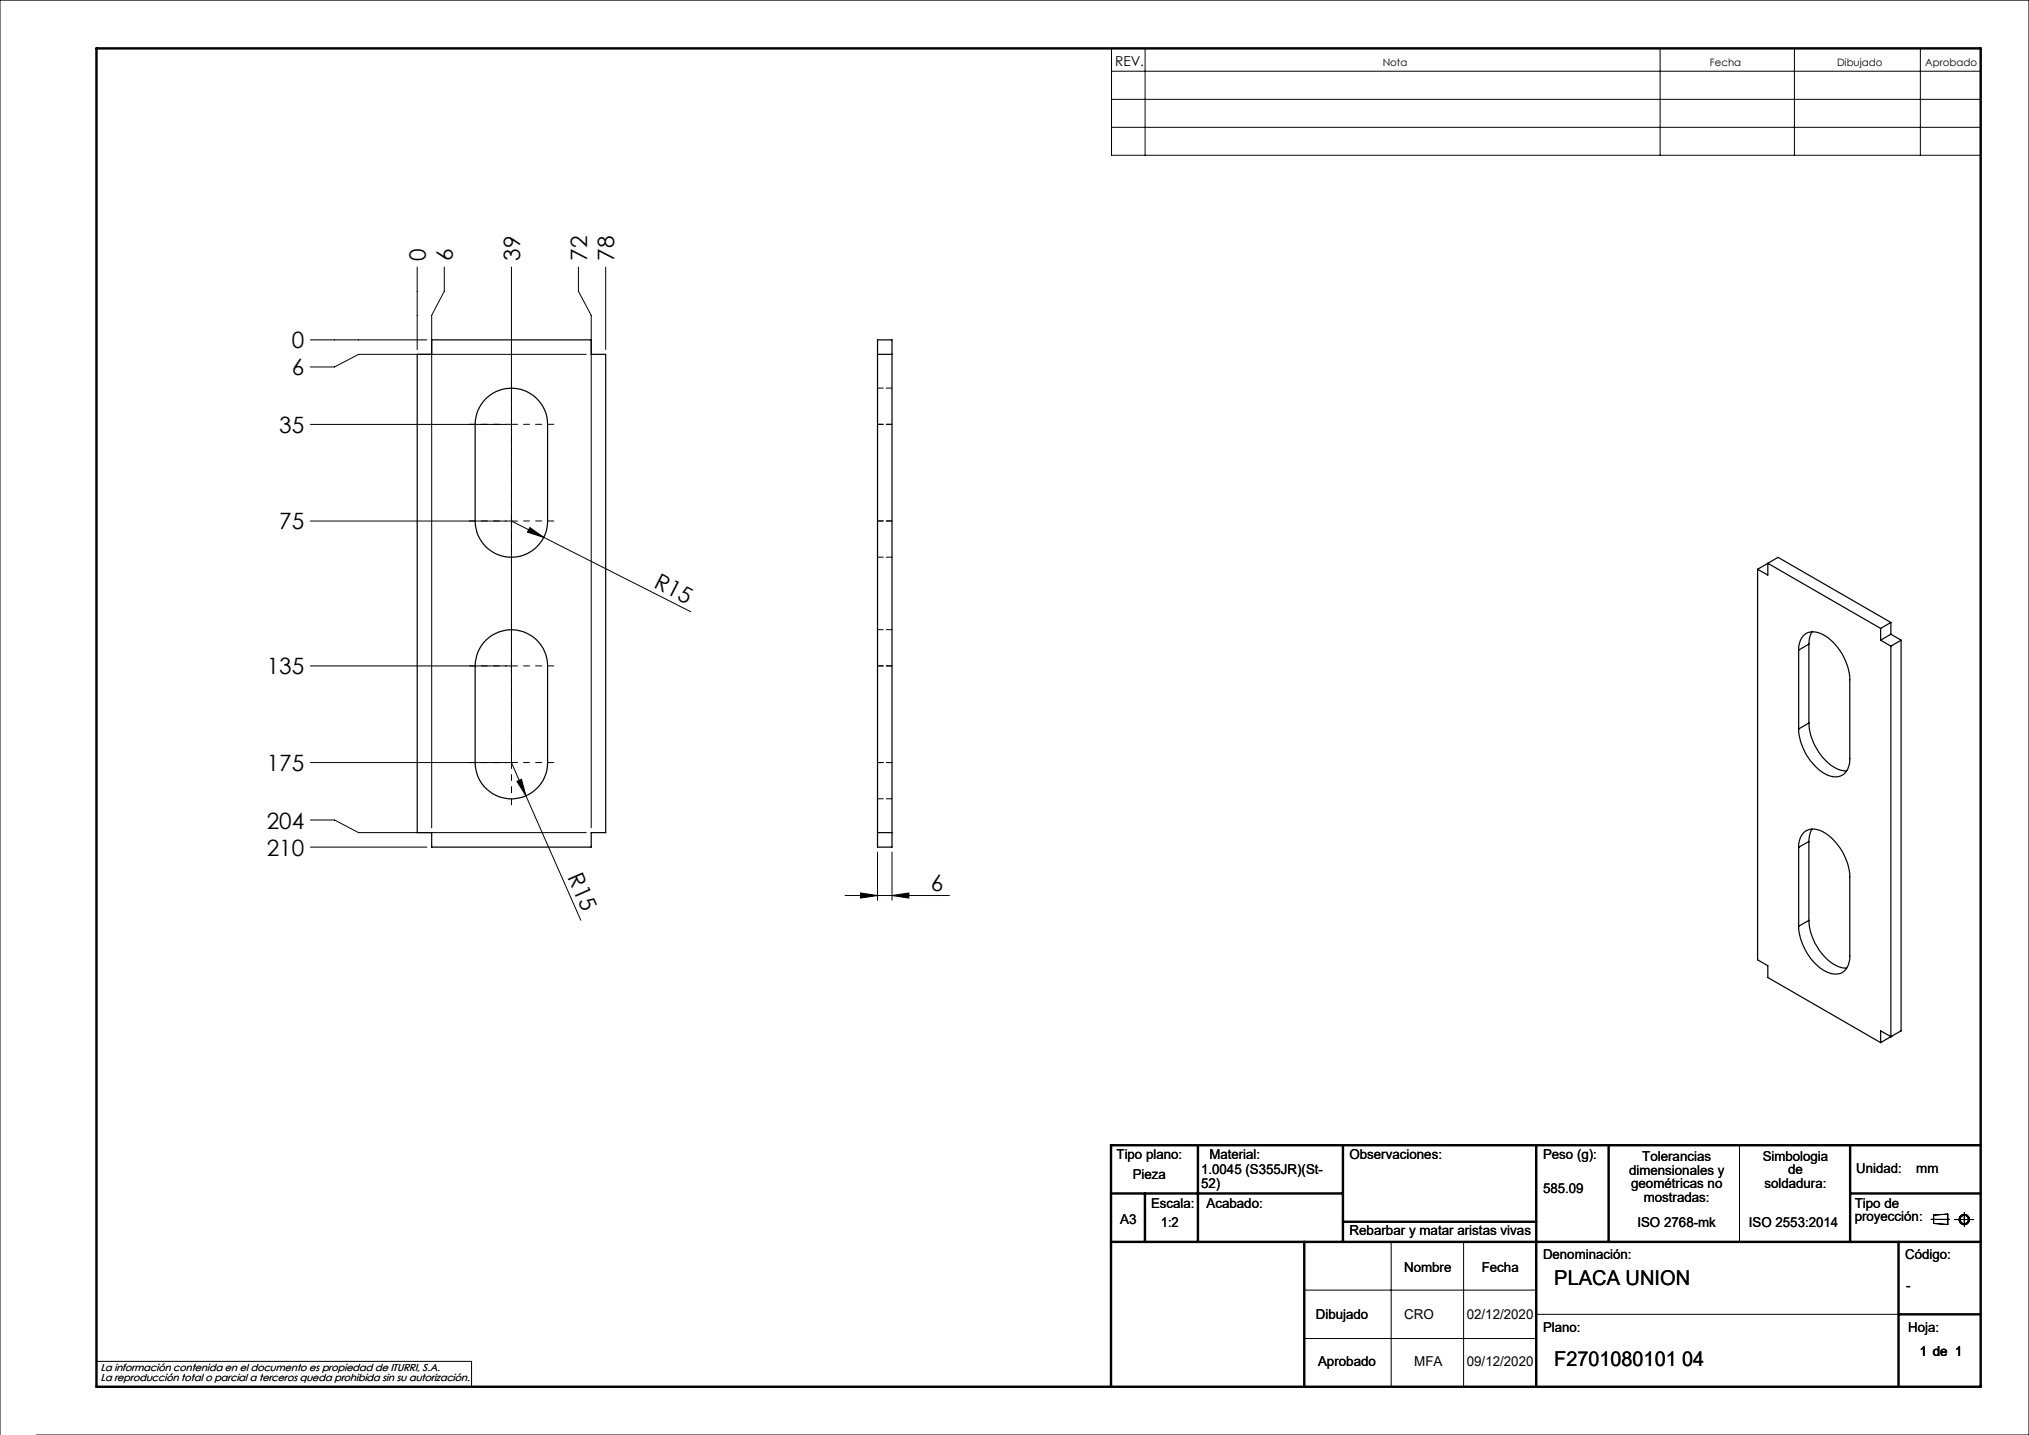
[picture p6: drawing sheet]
<svg xmlns="http://www.w3.org/2000/svg" width="420mm" height="297mm" viewBox="0 0 420 297" stroke-linecap="round" stroke-linejoin="round" font-family="sans-serif">
<g fill="none" stroke="#000" stroke-width=".21">
<path d="M230.1 10h179.9v22.1h-179.9zM230.1 14.7h179.9M237 10v22.1M343.6 10v22.1M371.4 10v22.1M397.5 10v22.1M230.1 20.6h179.9M230.1 26.3h179.9M86.4 55.3v17.1M92 55.3v5l-2.6 5v106M105.9 55.3v101.5M119.7 55.3v5l2.7 5v106"/>
<path d="M125.4 55.3v17.1M64.2 70.3h24.2M121.4 73.3h-47.2l-4.9 2.6h-5.1M64.2 87.8h40.6M105.9 107.8l37.1 18.8M107.1 107.8h-42.9M109.7 109.2l2.9 2-3.4-1.1zM107.1 137.8h-42.9M64.2 157.8h40.6M105.9 157.8l3 6.9M64.2 169.7h5.1l4.9 2.6h47.2M64.2 175.3h24.2"/>
<path d="M107 161.7l1-.4 .9 3.4zM108.9 164.7l11.3 25.8M181.6 176.4v9.9M184.6 176.4v9.9M174.9 185.3h21.6M178.1 184.8l3.5 .5-3.5 .6zM184.6 185.3l3.5-.5v1.1zM360.1 237v20M288 257v30M303 257v30M399.7 252.4h3.8M400.3 251.5l2.9-.2v2.1l-2.9-.2z"/>
<path d="M404.6 252.4h4M406.6 251v2.8M270 267h48M270 277h48M318 272h75M0 297v-297h420v297h-412.5M20 281.8h77.6v5.2"/>
<circle cx="406.6" cy="252.4" r=".86"/>
<circle cx="406.6" cy="252.4" r="1.07"/>
</g>
<g fill="none" stroke="#000" stroke-width=".5">
<path d="M20 10h390v277h-390zM248 237v20M278 237v20M318 237v50M333 237v20M383 237v20M410 237h-180v50M230 257h180M230 247h48M237 247v10M270 257v30M278 252.9h40"/>
<path d="M383 247h27M393 257v30M393 272h17"/>
</g>
<g fill="none" stroke="#000" stroke-width=".21" stroke-dasharray="15.2 1.3 1.3 1.3" stroke-dashoffset="14">
<path d="M103.4 87.8h-6.3M105.9 85.3v-6.2M105.9 90.3v6.3M108.4 87.8h6.2M103.4 107.8h-6.3M105.9 105.3v-6.2M105.9 110.3v6.3M108.4 107.8h6.2M103.4 137.8h-6.3M105.9 135.3v-6.2M108.4 137.8h6.2M103.4 157.8h-6.3"/>
<path d="M105.9 140.3v6.3M105.9 155.3v-6.2M108.4 157.8h6.2M105.9 160.3v6.3"/>
</g>
<path d="M105.9 87.8v-1.2M105.9 87.8h-1.3M105.9 87.8v1.3M105.9 87.8h1.2M105.9 157.8v1.3M105.9 157.8h1.2M105.9 157.8v-1.2M105.9 157.8h-1.3" fill="none" stroke="#000" stroke-width=".21" stroke-dasharray="15.2 1.3 1.3 1.3"/>
<g fill="#000">
<path d="M109.7 109.2l2.9 2-3.4-1.1zM107 161.7l1-.4 .9 3.4z"/>
<path d="M178.1 184.8l3.5 .5-3.5 .6zM184.6 185.3l3.5-.5v1.1z"/>
</g>
<g fill="none" stroke="#000" stroke-width=".25">
<path d="M89.4 70.3h33v3h3v99h-3v3h-33v-3h-3v-99h3zM181.6 70.3h3v105h-3zM181.6 73.3h3M100.7 82.4a7.5 7.5 0 0 1 8.1-1.5 7.5 7.5 0 0 1 4.5 6.9v20a7.5 7.5 0 0 1-7.4 7.5 7.5 7.5 0 0 1-7.5-7.5v-20a7.4 7.4 0 0 1 2.3-5.4zM363.8 117.8v80.8l2.1 1.3v2.4l23.4 13.5M363.8 117.8l2.1 1.2v-2.4l23.4 13.5M363.8 117.8l4.3-2.4 23.3 13.4M100.7 132.4a7.5 7.5 0 0 1 8.1-1.5 7.5 7.5 0 0 1 4.5 6.9v20a7.5 7.5 0 0 1-7.4 7.6 7.5 7.5 0 0 1-7.5-7.6v-20a7.6 7.6 0 0 1 2.3-5.4zM372.3 134.5a3.2 3.2 0 0 1 3-3.7 8.1 8.1 0 0 1 6 4.5 11 11 0 0 1 1.6 5.4v16.3a3.2 3.2 0 0 1-3 3.8 8.4 8.4 0 0 1-6-4.5 11 11 0 0 1-1.6-5.4M372.3 134.5v16.4M374.4 133.3l-2.1 1.2M374.4 133.3v16.3"/>
<path d="M375.1 130.8l-.6 1.3-.1 1.2M389.3 130.1v2.4M389.3 132.5l2.1 1.2M391.4 128.8v2.5M391.4 133.7v80.9M391.4 131.3l-2.1 1.2M391.4 131.3l2.1 1.2M391.4 128.8l-2.1 1.3M393.5 132.5v80.9l-2.1 1.2M393.5 132.5l-2.1 1.2M374.4 149.6a11.5 11.5 0 0 0 6.1 9.6l1.8 .4M374.4 149.6l-2.1 1.3"/>
<path d="M181.6 172.3h3M372.3 175.4a3.2 3.2 0 0 1 3-3.8 7.2 7.2 0 0 1 5.1 3.3 11.5 11.5 0 0 1 2.5 6.6v16.3a3.2 3.2 0 0 1-3 3.8 8.1 8.1 0 0 1-6-4.5 11 11 0 0 1-1.6-5.4M372.3 175.4v16.3M374.4 174.2v16.3M374.4 174.2l-2.1 1.2M375.1 171.6l-.6 1.4-.1 1.2M374.4 190.5a11.7 11.7 0 0 0 5.6 9.3l1.1 .4 1.2 .2M374.4 190.5l-2.1 1.2M391.4 214.6h.1M391.4 214.6l-2.1-1.2v2.4M391.4 214.6l-2.1 1.2"/>
</g>
<path d="M181.6 87.8h3M184.6 80.3h-3M181.6 107.8h3M181.6 115.3h3M181.6 137.8h3M184.6 130.3h-3M181.6 157.8h3M181.6 165.3h3" fill="none" stroke="#000" stroke-width=".21" stroke-dasharray="1.3 .6" stroke-dashoffset=".1"/>
<g font-size="4.7">
<text x="88.1" y="54" transform="rotate(-90 88.1 54)">0</text>
<text x="93.8" y="54" transform="rotate(-90 93.8 54)">6</text>
<text x="107.6" y="54" transform="rotate(-90 107.6 54)">39</text>
<text x="121.5" y="54" transform="rotate(-90 121.5 54)">72</text>
<text x="127.1" y="54" transform="rotate(-90 127.1 54)">78</text>
<text x="60.4" y="72.1">0</text>
<text x="60.4" y="77.7">6</text>
<text x="57.8" y="89.6">35</text>
<text x="57.8" y="109.6">75</text>
<text x="135.1" y="121.5" transform="rotate(27 135.1 121.5)">R15</text>
<text x="55.2" y="139.6">135</text>
<text x="55.2" y="159.6">175</text>
<text x="55.2" y="171.5">204</text>
<text x="55.2" y="177.1">210</text>
<text x="117.4" y="181.5" transform="rotate(66 117.4 181.5)">R15</text>
<text x="192.7" y="184.3">6</text>
</g>
<g font-size="4.2">
<text x="321.7" y="265.9">PLACA UNION</text>
<text x="321.7" y="282.8">F2701080101 04</text>
</g>
<g font-size="2.8">
<text x="230.8" y="13.6">REV.</text>
<text x="231.1" y="239.9">Tipo plano:</text>
<text x="250.3" y="239.9">Material:</text>
<text x="279.3" y="239.9">Observaciones:</text>
<text x="319.4" y="239.9">Peso (g):</text>
<text x="234.5" y="244.1">Pieza</text>
<text x="248.6" y="243">1.0045 (S355JR)(St-</text>
<text x="248.6" y="245.8">52)</text>
<text x="337.2" y="243.1">dimensionales y</text>
<text x="337.6" y="246">geométricas no</text>
<text x="339.9" y="240.3">Tolerancias</text>
<text x="364.9" y="240.2">Simbologia</text>
<text x="365.3" y="245.9">soldadura:</text>
<text x="370.1" y="243">de</text>
<text x="384.2" y="242.7">Unidad:</text>
<text x="396.7" y="242.7">mm</text>
<text x="238.3" y="250">Escala:</text>
<text x="249.7" y="250">Acabado:</text>
<text x="319.4" y="246.9">585.09</text>
<text x="340.2" y="248.8">mostradas:</text>
<text x="383.9" y="250">Tipo de</text>
<text x="231.9" y="253.4">A3</text>
<text x="240.3" y="254">1:2</text>
<text x="279.3" y="255.7">Rebarbar y matar aristas vivas</text>
<text x="338.9" y="254">ISO 2768-mk</text>
<text x="362" y="254">ISO 2553:2014</text>
<text x="383.9" y="252.8">proyección:</text>
<text x="290.6" y="263.3">Nombre</text>
<text x="306.7" y="263.3">Fecha</text>
<text x="319.4" y="260.6">Denominación:</text>
<text x="394.4" y="260.6">Código:</text>
<text x="394.6" y="266.9">-</text>
<text x="272.4" y="273">Dibujado</text>
<text x="290.6" y="273">CRO</text>
<text x="303.6" y="273">02/12/2020</text>
<text x="319.4" y="275.8">Plano:</text>
<text x="395" y="275.8">Hoja:</text>
<text x="397.4" y="280.6">1 de 1</text>
<text x="272.8" y="282.8">Aprobado</text>
<text x="292.7" y="282.8">MFA</text>
<text x="303.6" y="282.8">09/12/2020</text>
</g>
<g font-size="2.1">
<text x="286.2" y="13.6">Nota</text>
<text x="353.9" y="13.6">Fecha</text>
<text x="380.3" y="13.6">Dibujado</text>
<text x="398.5" y="13.6">Aprobado</text>
<text x="20.8" y="283.7">La información contenida en el documento es propiedad de ITURRI, S.A.</text>
<text x="20.8" y="285.7">La reproducción total o parcial a terceros queda prohibida sin su autorización.</text>
</g>
</svg>
